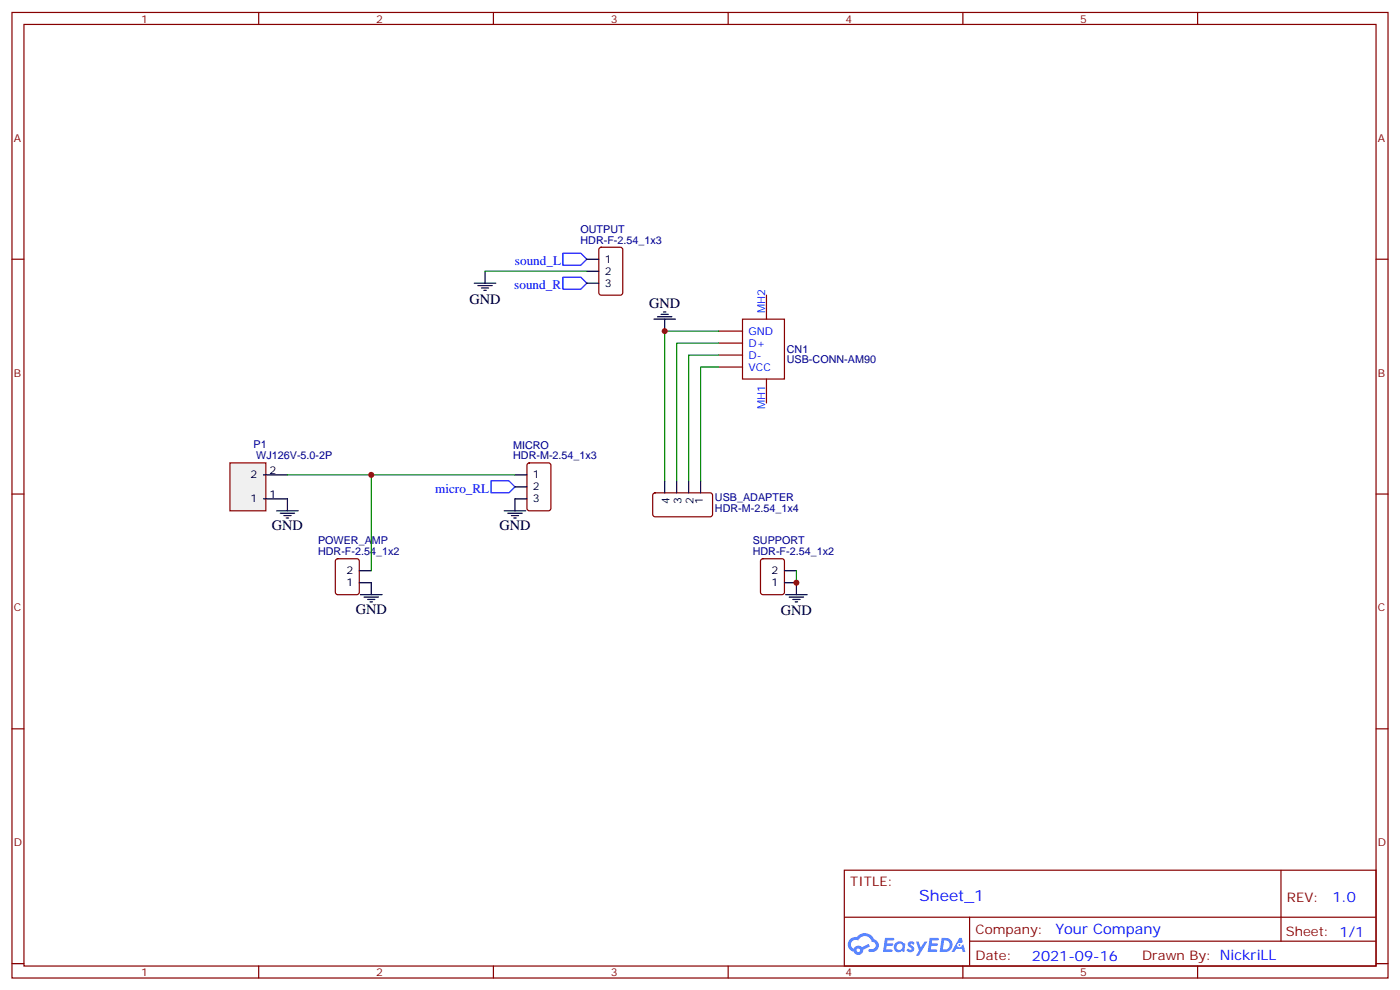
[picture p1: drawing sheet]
<svg xmlns="http://www.w3.org/2000/svg" width="412mm" height="292mm" viewBox="0 0 412 292" stroke-linecap="round" stroke-linejoin="round" font-family="sans-serif">
<g fill="none" stroke="#870000" stroke-width=".35">
<path d="M3.5 3.7h405.4v284.3h-405.4zM7.1 7.2h398.2v277.3h-398.2zM76.2 3.7v3.5M145.3 3.7v3.5M214.5 3.7v3.5M283.6 3.7v3.5M352.8 3.7v3.5M3.5 76.3h3.6M405.3 76.3h3.6M3.5 145.5h3.6M405.3 145.5h3.6M3.5 214.6h3.6"/>
<path d="M405.3 214.6h3.6M248.7 256.3h156.6v28.2h-156.6zM377.3 256.3v20.9M248.7 270.1h156.5M285.6 277.2h119.6M285.6 270.1v14.1M3.5 283.8h3.6M76.2 284.5v3.5M145.3 284.5v3.5M214.5 284.5v3.5M283.6 284.5v3.5M352.8 284.5v3.5"/>
<path d="M405.3 283.8h3.6"/>
</g>
<g fill="#5487ff">
<path d="M267.7 277.4a1.22 1.22 0 0 1 1.7 .3l-.4 .6a.47 .47 0 0 0-.3-.4 .47 .47 0 0 0-.5 .2l.1 .2a1.14 1.14 0 0 1 .8 1.7 1.14 1.14 0 0 1-1.9 0l-.2-.2 .5-.5 .7 .4a.29 .29 0 0 0 .3-.2 .29 .29 0 0 0-.2-.4 1.04 1.04 0 0 1-.6-1.7z"/>
<path d="M260.7 276.2h2.4l.3 .2-.2 .5h-1.8l-.1 .9h1.5l.3 .3-.3 .4h-1.6l-.2 1.1 1.7 .1 .2 .3-.2 .3h-2.6z"/>
<path d="M273.8 276.2h2.4l.3 .2-.1 .5h-1.8l-.2 .9h1.6l.3 .3-.4 .4h-1.6l-.1 1.1 1.7 .1 .2 .3-.2 .3h-2.6z"/>
<path d="M282.6 276.2h.7l.3 1.2-.6 .4a.69 .69 0 0 0-1 .2 .69 .69 0 0 0 .4 1 .69 .69 0 0 0 .9-.6l.5-.3 .6 2.2h-.8l-.2-.9h-1.8l-.5 .9h-.8z"/>
<path d="M269.8 277.3h.8l.6 1.8 1.1-1.8h.9l-2.6 4.2h-.8l.9-1.6z"/>
<path d="M277.4 276.2l-.6 4.1h1.3a2.11 2.11 0 0 0 2.5-2.1 2.11 2.11 0 0 0-2.5-2zM278.1 276.9a1.39 1.39 0 0 1 1.7 1.4 1.39 1.39 0 0 1-1.8 1.3h-.3z"/>
<path d="M263.7 277.8a1.54 1.54 0 0 0-.1 2.2 1.54 1.54 0 0 0 2.2 .1l.6 .2 .3-2.3-.2-.2h-.4a1.49 1.49 0 0 0-2.4 0zM264 278.8a.94 .94 0 0 1 1.8 0 .94 .94 0 0 1-1.8 0z"/>
<path d="M250.4 276.6a2.18 2.18 0 0 0 1.1 3.7 1.44 1.44 0 0 0 1.6 .9 1.44 1.44 0 0 0 1.2-1.5l2-1-.5-.7-1.9 .9a1.47 1.47 0 0 0-2.4 .5 1.39 1.39 0 0 1-.7-2 1.39 1.39 0 0 1 2-.4 2.12 2.12 0 0 1 2.2-1.3 2.12 2.12 0 0 1 1.9 1.7 1.14 1.14 0 0 1 1.1 1.4 1.14 1.14 0 0 1-1.7 .7 .43 .43 0 0 0-.5 .4 .43 .43 0 0 0 .4 .4 1.98 1.98 0 0 0 2.5-1.2 1.98 1.98 0 0 0-1.2-2.5 3.1 3.1 0 0 0-5.3-.7l-.9 .1zM252.3 279.9a.55 .55 0 0 1 1.1 0 .55 .55 0 0 1-1.1 0z"/>
<circle cx="282.6" cy="278.3" r=".26"/>
</g>
<path d="M165.8 74.6h5.3l1.8 1.7-1.8 1.8h-5.3zM165.8 81.6h5.3l1.8 1.8-1.8 1.8h-5.3zM144.6 141.6h5.3l1.8 1.8-1.8 1.7h-5.3z" fill="none" stroke="#00f" stroke-width=".35"/>
<path d="M211.7 97.5h7M218.7 94h12.4v17.6h-12.4zM225.8 86.9v7.1M211.7 108.1h7M211.7 104.6h7M211.7 101h7M225.8 111.6v7.1M155.5 136.5l.4-.2h5.7l.6 .4 .1 13-.5 .7h-5.9l-.6-.4-.1-13z" fill="none" stroke="#870000" stroke-width=".35"/>
<path d="M151.7 139.8h3.5M151.7 146.9h3.5M151.7 143.4h3.5" fill="none" stroke="#000" stroke-width=".35"/>
<path d="M67.7 136.3h10.6v14.1h-10.6z" fill="#f0f0f0" stroke="#870000" stroke-width=".35"/>
<g fill="none" stroke="#000" stroke-width=".35">
<path d="M142.9 79.9v3.5M172.9 76.3h3.5M172.9 79.9h3.5M139.7 83.4h6.3M140.8 84.1h4.2M141.8 84.8h2.1M142.5 85.5h.7M172.9 83.4h3.5M192.6 94h6.4M193.7 93.3h4.2M194.7 92.6h2.1M195.4 91.9h.7"/>
<path d="M195.8 94v3.5M77.6 139.8h7.1M77.6 146.9h7.1v3.5M81.5 150.4h6.3M82.5 151.1h4.3M83.6 151.8h2.1M84.3 152.5h.7M148.5 150.4h6.4M149.6 151.1h4.2M150.6 151.8h2.2M151.3 152.5h.7M151.7 146.9v3.5"/>
<path d="M195.8 141.6v3.5M199.3 141.6v3.5M202.8 141.6v3.5M206.4 141.6v3.5M105.8 171.6h3.6v3.5M105.8 168.1h3.6M106.2 175.1h6.3M107.2 175.8h4.3M108.3 176.5h2.1M109 177.2h.7M231.1 171.6h3.5v3.5M231.1 168.1h3.5"/>
<path d="M231.4 175.1h6.4M232.5 175.8h4.2M233.5 176.5h2.2M234.2 177.2h.7"/>
</g>
<path d="M176.6 73l.5-.2h5.6l.7 .4v13l-.4 .7h-5.9l-.7-.4v-13zM192.5 145.3l.5-.2 16.5 .1 .4 .6-.1 6-.6 .4-16.5-.1-.4-.6v-5.7zM99 164.7l.5-.2h5.6l.7 .5v9.4l-.4 .7h-5.9l-.7-.4v-9.5zM224.2 164.7l.5-.2h5.7l.6 .5 .1 9.4-.5 .7h-5.9l-.6-.4-.1-9.5z" fill="none" stroke="#870000" stroke-width=".35"/>
<path d="M142.9 79.9h30M211.7 97.5h-15.9v44.1M211.7 108.1h-5.3v33.5M211.7 101h-12.4v40.6M211.7 104.6h-8.9v37M84.7 139.8h67M109.4 139.8v28.3M234.6 168.1v3.5" fill="none" stroke="#008700" stroke-width=".35"/>
<g fill="#c00">
<circle cx="109.4" cy="139.8" r=".88"/>
<circle cx="195.8" cy="97.5" r=".88"/>
<circle cx="234.6" cy="171.6" r=".88"/>
</g>
<text font-size="4.6" fill="#00f" x="270.8" y="265.3">Sheet_1</text>
<g font-size="4.2">
<text x="138.3" y="89.5">GND</text>
<text x="191.2" y="90.7">GND</text>
<text x="80.1" y="156.1">GND</text>
<text x="147.1" y="156.1">GND</text>
<text x="104.8" y="180.8">GND</text>
<text x="230" y="181.2">GND</text>
</g>
<g font-size="4.2" fill="#00f">
<text x="392.5" y="265.5">1.0</text>
<text x="310.9" y="275.1">Your Company</text>
<text x="304" y="282.9">2021-09-16</text>
</g>
<g font-size="3.9" fill="#00f">
<text x="151.7" y="78.1">sound_L</text>
<text x="151.5" y="85.2">sound_R</text>
<text x="128.2" y="145.1">micro_RL</text>
</g>
<g font-size="3.9" fill="#800">
<text x="250.5" y="260.8">TITLE:</text>
<text x="379.1" y="265.5">REV:</text>
<text x="287.4" y="275">Company:</text>
<text x="378.7" y="275.7">Sheet: 1/1</text>
<text x="287.4" y="282.7">Date:</text>
<text x="336.4" y="282.8">Drawn By: NickriLL</text>
</g>
<g font-size="3.2" fill="#800">
<text x="41.6" y="6.7">1</text>
<text x="110.8" y="6.7">2</text>
<text x="179.9" y="6.7">3</text>
<text x="249.1" y="6.7">4</text>
<text x="318.2" y="6.7">5</text>
<text x="4.1" y="41.8">A</text>
<text x="405.9" y="41.8">A</text>
<text x="4.1" y="110.9">B</text>
<text x="405.9" y="110.9">B</text>
<text x="4.1" y="180.1">C</text>
<text x="405.9" y="180.1">C</text>
<text x="4.1" y="249.2">D</text>
<text x="405.9" y="249.2">D</text>
<text x="41.6" y="287.5">1</text>
<text x="110.8" y="287.5">2</text>
<text x="179.9" y="287.5">3</text>
<text x="249.1" y="287.5">4</text>
<text x="318.2" y="287.5">5</text>
</g>
<g font-size="3.2" fill="#000080">
<text x="171" y="71.8">HDR-F-2.54_1x3</text>
<text x="171" y="68.6">OUTPUT</text>
<text x="231.8" y="107">USB-CONN-AM90</text>
<text x="231.8" y="103.9">CN1</text>
<text x="74.7" y="132">P1</text>
<text x="75.5" y="135.3">WJ126V-5.0-2P</text>
<text x="151.1" y="135.3">HDR-M-2.54_1x3</text>
<text x="151.1" y="132.1">MICRO</text>
<text x="210.6" y="147.6">USB_ADAPTER</text>
<text x="210.6" y="150.8">HDR-M-2.54_1x4</text>
<text x="93.7" y="160.2">POWER_AMP</text>
<text x="221.7" y="160.2">SUPPORT</text>
<text x="93.7" y="163.5">HDR-F-2.54_1x2</text>
<text x="221.7" y="163.5">HDR-F-2.54_1x2</text>
</g>
<g font-size="3.2">
<text x="178.2" y="77.4">1</text>
<text x="178.2" y="80.9">2</text>
<text x="178.2" y="84.5">3</text>
<text x="73.8" y="140.9">2</text>
<text x="79.4" y="139.5">2</text>
<text x="157" y="140.9">1</text>
<text x="73.8" y="148">1</text>
<text x="79.4" y="146.5">1</text>
<text x="157" y="148">3</text>
<text x="157" y="144.4">2</text>
<text x="197.2" y="148.5" transform="rotate(-90 197.2 148.5)">4</text>
<text x="200.7" y="148.5" transform="rotate(-90 200.7 148.5)">3</text>
<text x="204.3" y="148.5" transform="rotate(-90 204.3 148.5)">2</text>
<text x="207.1" y="148.5" transform="rotate(-90 207.1 148.5)">1</text>
<text x="102.1" y="172.6">1</text>
<text x="102.1" y="169.1">2</text>
<text x="227.3" y="172.6">1</text>
<text x="227.3" y="169.1">2</text>
</g>
<g font-size="3.2" fill="#00f">
<text x="225.4" y="92.2" transform="rotate(-90 225.4 92.2)">MH2</text>
<text x="220.5" y="98.6">GND</text>
<text x="220.5" y="105.6">D-</text>
<text x="220.5" y="102.1">D+</text>
<text x="220.5" y="109.1">VCC</text>
<text x="225.4" y="120.5" transform="rotate(-90 225.4 120.5)">MH1</text>
</g>
</svg>
